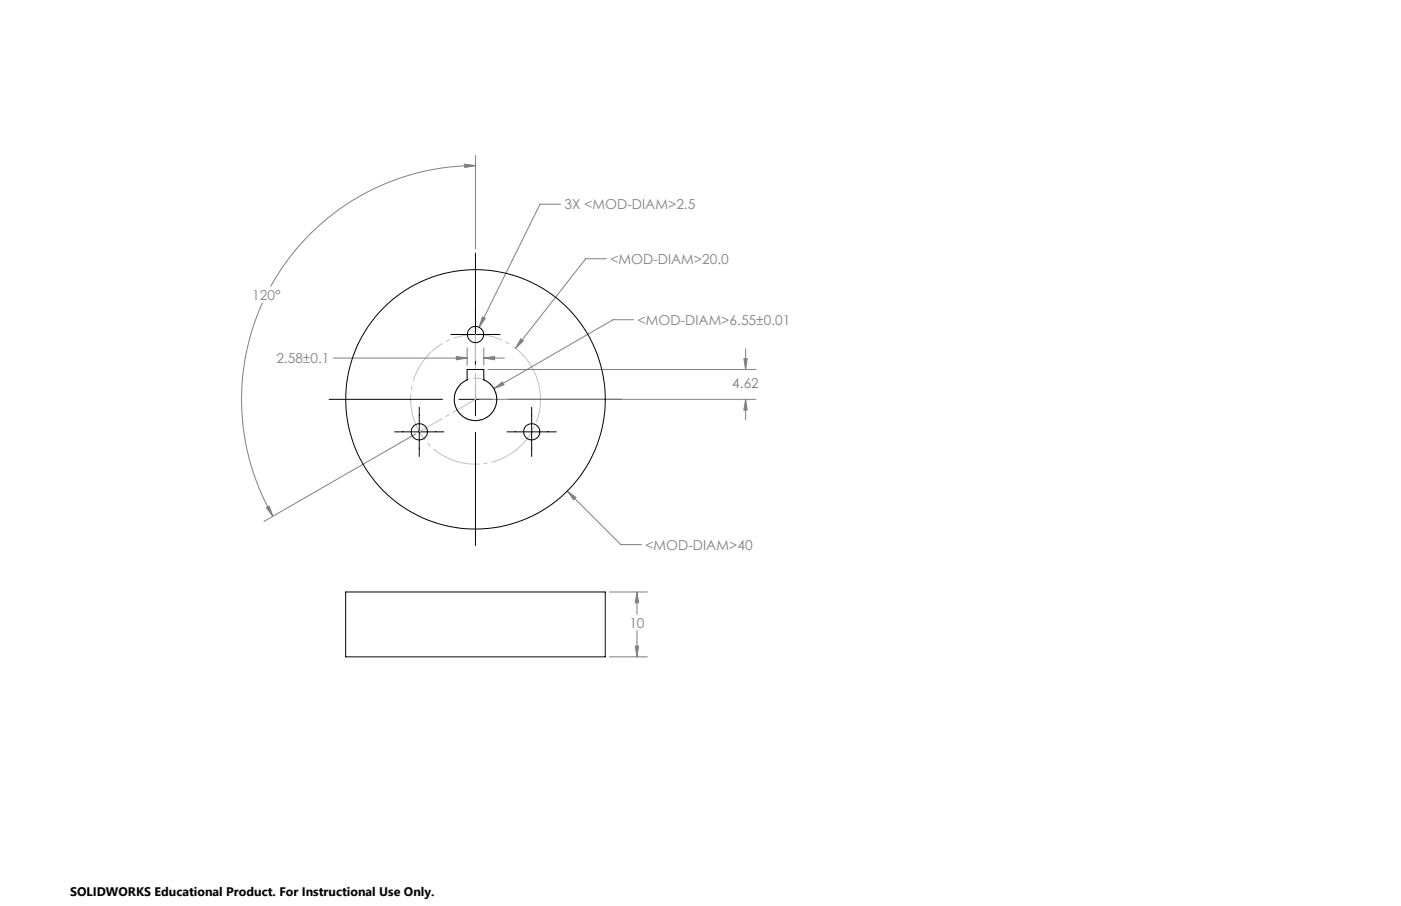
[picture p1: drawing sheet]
<svg xmlns="http://www.w3.org/2000/svg" width="432mm" height="279mm" viewBox="0 0 432 279" stroke-linecap="round" stroke-linejoin="round" font-family="sans-serif">
<g fill="none" stroke="#808080" stroke-width=".31">
<path d="M143.2 50.6l3.3 .5-3.2 .5zM146.5 51.1a72.2 72.2 0 0 0-63.1 37.3M146.5 47.9v28.9M172.8 63h-6.4l-18.7 37.9M186.9 79.8h-6.4l-21.6 27.6M80.9 93.4a72.1 72.1 0 0 0 3.2 65.8M148.7 97.8l.9 .4-1.9 2.7zM195.3 98.6h-6.4l-36.7 21.3M102.7 110.4h41.3M140.7 109.9l3.3 .5-3.3 .5zM144 107.2v5.5M149.1 110.4l3.3-.5v1z"/>
<path d="M149.1 107.2v5.5M149.1 110.4h6.4M150.4 113.9h82.6M152.2 119.9l2.6-2.1 .5 .9zM160.5 104.5l.8 .6-2.4 2.3zM229.3 110.6h1l-.5 3.3zM229.8 107.6v6.3M128.1 133.8l-46.7 27M147.8 123.2h85.2M229.8 123.2l.5 3.3h-1zM229.8 123.2v6.3M82.1 156.6l.9-.5 1.1 3.1z"/>
<path d="M174.8 151.4l2.7 2-.7 .7zM174.8 151.4l16.5 16.6h6.4M187.8 182.6h11.7M195.8 199.2h1l-.5 3.4zM196.3 182.6l.5 3.3h-1zM196.3 182.6v6.8M196.3 194.5v8.1M187.8 202.6h11.7"/>
</g>
<path d="M165.7 117.3a20 20 0 0 0-33.5-8.1 20 20 0 0 0 9 33.2 20 20 0 0 0 24.8-23.9l-.3-1.2" fill="none" stroke="#c0c0c0" stroke-width=".31" stroke-dasharray="15.2 1.3 1.3 1.3" stroke-dashoffset="1.9" stroke-linecap="butt"/>
<path d="M152.8 121.2a6.5 6.5 0 0 0-10.9-2.6 6.5 6.5 0 0 0 3 10.9 6.5 6.5 0 0 0 8-7.9l-.1-.4" fill="none" stroke="#c0c0c0" stroke-width=".31" stroke-dasharray="15.2 1.3 1.3 1.3" stroke-dashoffset="6.1" stroke-linecap="butt"/>
<path d="M146.5 78.1v34.9M139 103.2h15.1M146.5 118.1v10.1M101.5 123.2h34.9M121.6 133.2h15.2M129.2 125.6v15.2M141.5 123.2h10.1M146.5 133.3v34.9M156.3 133.2h15.1M156.7 123.2h34.9M163.9 125.6v15.2" fill="none" stroke="#000" stroke-width=".31"/>
<path d="M146.6 123.1l-17.4 10M146.6 123.1v-20" fill="none" stroke="#c0c0c0" stroke-width=".31" stroke-dasharray="15.2 1.3 1.3 1.3" stroke-dashoffset="7.1"/>
<g fill="#808080">
<path d="M160.5 104.5l-1.6 2.9 2.4-2.3zM152.2 119.9l3.1-1.2-.5-.9zM229.8 123.2l.5 3.3h-1zM229.3 110.6h1l-.5 3.3zM143.2 50.6l3.3 .5-3.2 .5zM82.1 156.6l.9-.5 1.1 3.1z"/>
<path d="M174.8 151.4l2 2.7 .7-.7zM148.7 97.8l-1 3.1 1.9-2.7zM149.1 110.4l3.3-.5v1zM140.7 109.9l3.3 .5-3.3 .5zM195.8 199.2h1l-.5 3.4zM196.3 182.6l.5 3.3h-1z"/>
</g>
<g fill="none" stroke="#000" stroke-width=".31">
<path d="M144 113.9h5.1v3.3a6.5 6.5 0 0 1 2.6 10 6.5 6.5 0 0 1-10.3 0 6.5 6.5 0 0 1 2.6-10zM106.5 182.6h80v20h-80z"/>
<circle cx="146.5" cy="103.2" r="2.51"/>
<circle cx="129.2" cy="133.2" r="2.5"/>
<circle cx="146.5" cy="123.2" r="40"/>
<circle cx="163.9" cy="133.2" r="2.5"/>
</g>
<g font-size="4.2" fill="#808080">
<text x="174" y="64.5">3X &lt;MOD-DIAM&gt;2.5</text>
<text x="188.1" y="81.4">&lt;MOD-DIAM&gt;20.0</text>
<text x="77.7" y="92.5">120°</text>
<text x="196.5" y="100.2">&lt;MOD-DIAM&gt;6.55±0.01</text>
<text x="85.2" y="112">2.58±0.1</text>
<text x="225.7" y="119.6">4.62</text>
<text x="198.9" y="169.5">&lt;MOD-DIAM&gt;40</text>
<text x="194" y="193.5">10</text>
</g>
<text font-size="3.8" x="21.6" y="276.3">SOLIDWORKS Educational Product. For Instructional Use Only.</text>
</svg>
